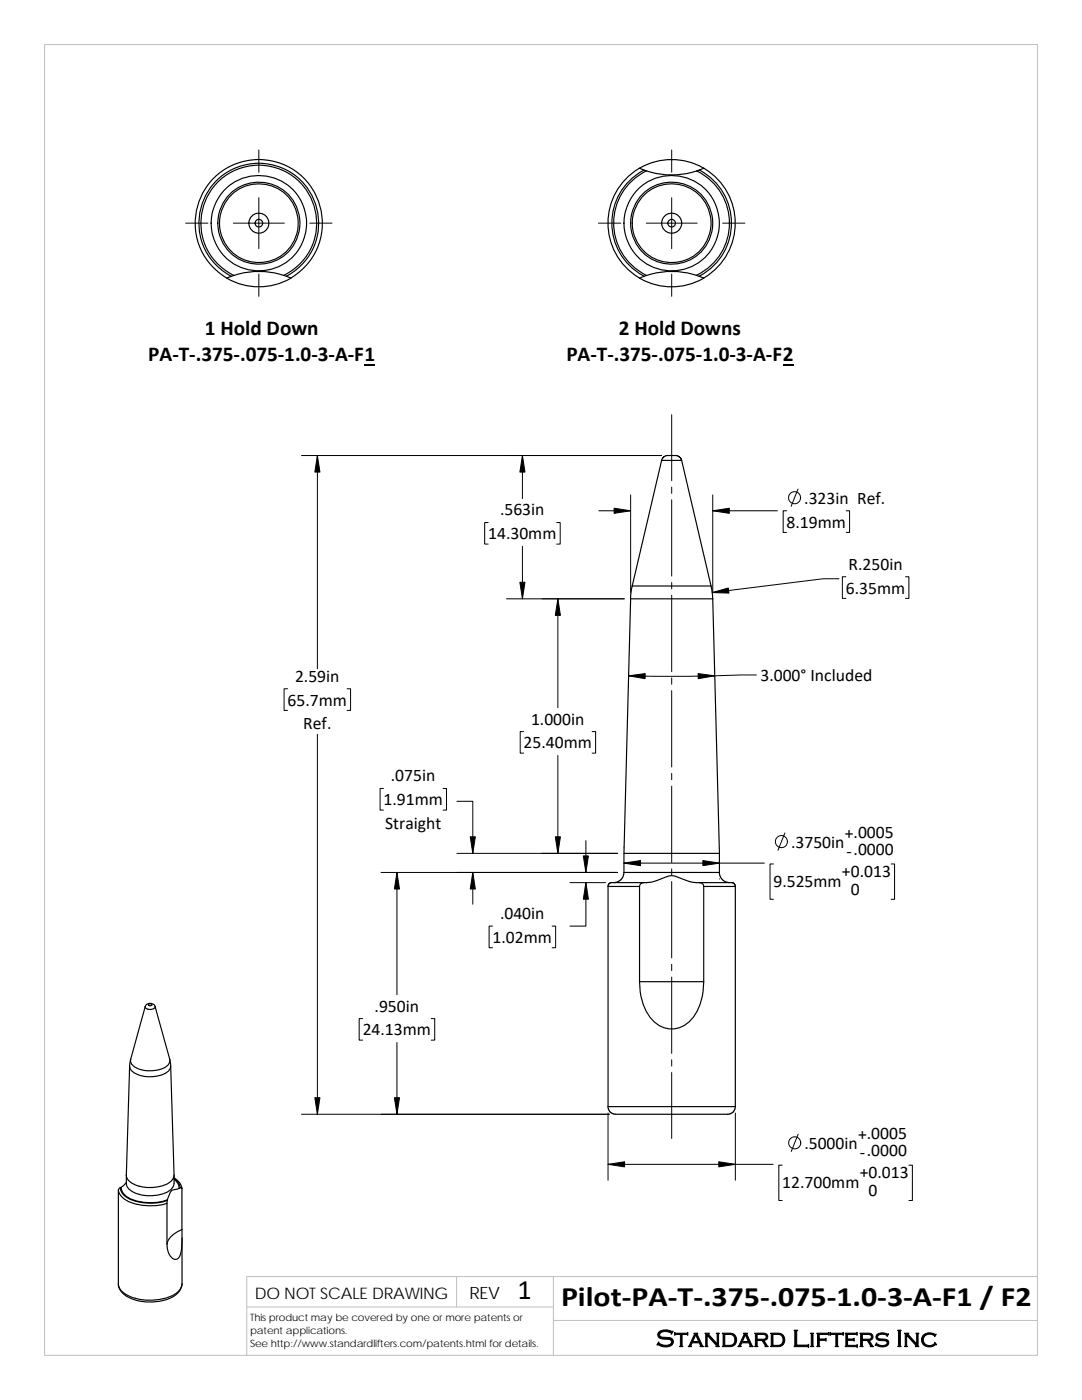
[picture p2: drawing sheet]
<svg xmlns="http://www.w3.org/2000/svg" width="216mm" height="279mm" viewBox="0 0 216 279" stroke-linecap="round" stroke-linejoin="round" font-family="sans-serif">
<path d="M8.9 8.9h198.1v261.6h-198.1zM91.1 254.8v6M110.4 254.8v15.7M207 254.8h-157.8v15.7M49.2 260.8h61.2M110.4 263.5h96.6" fill="none" stroke="#c0c0c0" stroke-width=".2"/>
<g fill="none" stroke="#000" stroke-width=".23">
<path d="M127.6 33.6l.9 .4M127.6 33.6a12.7 12.7 0 0 0 0 21.9M127.6 33.6a12.7 12.7 0 0 1 12.8 0M128.5 34a11.9 11.9 0 0 0 0 21.1M128.5 34h.1a16.1 16.1 0 0 0 10.4 .1M129 34.1a11.6 11.6 0 0 0-6.5 10.4 11.6 11.6 0 0 0 6.5 10.5 15.9 15.9 0 0 1 10 0M139 34.1a11.5 11.5 0 0 1 6.6 10.4 11.5 11.5 0 0 1-6.6 10.4M139.5 33.9a12 12 0 0 1 0 21.2M140.4 33.6a12.7 12.7 0 0 1 0 21.9M140.4 33.6l-1.4 .5M46.1 55.1a12 12 0 0 1-3.7-18.1 12 12 0 0 1 18.5 0 12 12 0 0 1-3.8 18.1M46.2 55.1l-.9 .4"/>
<path d="M46.7 55a15.9 15.9 0 0 1 9.9 0M46.7 55l-.5 .1M56.6 54.9a11.6 11.6 0 0 0 4.1-17.6 11.6 11.6 0 0 0-18.1 0 11.6 11.6 0 0 0 4.1 17.7M56.6 55l.5 .1M57.1 55.1l1 .4a12.6 12.6 0 0 1-12.8 0M58 55.5a12.7 12.7 0 0 0 3.3-19.2 12.7 12.7 0 0 0-19.4 .1 12.7 12.7 0 0 0 3.4 19.1M128.5 55.1l-.9 .4M129 55l-.5 .1M139 55l.5 .1M139.5 55.1l.9 .4a12.6 12.6 0 0 1-12.8 0M132 91.9h4M132 91.9l-5.8 25"/>
<path d="M132 91.9l.4-.7 .9-.3 1.9 .1 .5 .3 .3 .6M136 91.9l5.9 25M126.2 116.9h15.7M126.2 116.9l-.4 2.6M141.9 116.9l.3 2.6M142.2 119.5h-16.4l-1.3 54.6M142.2 119.5l1.4 50.8M121.3 176.9h6.3M121.3 176.9v44M124.5 170.3h19.1M124.5 174.1h19.1M124.5 174.1l-.1 .8-.5 .6-.7 .5-.7 .1"/>
<path d="M127.6 176.9v19M128.5 176.1h-6.6l-.4 .3-.2 .5M139.5 176.1h-.4a6.3 6.3 0 0 1-2.9-.7 3.5 3.5 0 0 0-3.2-.4 8.3 8.3 0 0 1-4.2 1.1h-.3a.83 .83 0 0 0-.9 .8M139.5 176.1h6.6l.5 .3 .1 .5M139.5 176.1h.1a.8 .8 0 0 1 .8 .8M140.4 176.9v19M140.4 176.9h6.3M143.6 170.3v3.8M143.6 174.1l.1 .8 .4 .7 .7 .4 .8 .1M146.7 176.9v44M127.6 195.9a10.6 10.6 0 0 0 3.1 8.2 5 5 0 0 0 7.4-.9 11.2 11.2 0 0 0 2.3-7.3M127.6 195.9h12.8"/>
<path d="M26.1 211.4l-.2 1.3M29 200.9l-2.9 10.5M29 200.9a1.08 1.08 0 0 1 1-.7 1.08 1.08 0 0 1 .9 .7M29.6 200.4a.38 .38 0 0 1 .4-.1 .38 .38 0 0 1 .3 .3l-.5 .1zM30.9 200.9l3 10.5a1.58 1.58 0 0 1-1.1 1.7 5.8 5.8 0 0 1-6.6-.8l-.1-.4v-.5M30.9 200.9h.1a1.11 1.11 0 0 1-1 .6 1.11 1.11 0 0 1-1-.6M33.8 211.4l.3 1.3M34.1 212.7l.6 21.8a2.18 2.18 0 0 1-1.5 1.8 7.2 7.2 0 0 1-7.6-.8l-.4-1 .7-21.8M34.1 212.7a1.77 1.77 0 0 1-1.2 1.6 6.2 6.2 0 0 1-6.7-.7l-.3-.9M23.6 237.5a4.1 4.1 0 0 0 3.6 2.8 11.7 11.7 0 0 0 6.1-.1M23.6 237.5v18.7M24 237l-.4 .5"/>
<path d="M24 237a2.95 2.95 0 0 0 2.4 2.5 9.6 9.6 0 0 0 7 0v-.1M24.2 236.9l-.2 .1M25.2 234.5a3.1 3.1 0 0 0 .5 2.7 7.2 7.2 0 0 0 8.2 .4 2.93 2.93 0 0 0 .8-3.1M25.2 236l-1 .9a2.76 2.76 0 0 0 2.3 2.6 10.4 10.4 0 0 0 6.9-.1l.1-.3a2.32 2.32 0 0 1 .9-1.6l1.3-.3M33.4 239.6l-.1 .6M34.7 235.1l.6 .4a2.68 2.68 0 0 1 1 1.6v8.3M34.7 235.2l.9 .9 .3 1M34.7 235.4l.8 .8 .2 1M35.7 237.2l.4-.2 .2 .2M121.3 220.9h25.4M121.3 220.9l.1 .5 .5 .6 .4 .3 .6 .1h22.3l.6-.1 .6-.5 .3-.9M23.6 256.2a3.8 3.8 0 0 0 3.2 3.2 10.4 10.4 0 0 0 8-.8 3.1 3.1 0 0 0 1.5-2.4"/>
<path d="M23.6 256.2a3.6 3.6 0 0 0 2.9 2.8 11.3 11.3 0 0 0 8.3-.6 2.76 2.76 0 0 0 1.5-2.2M33.3 240.2v8.1M36.3 245.4a13.1 13.1 0 0 1-.5 5.5 1.02 1.02 0 0 1-1 .4 1.02 1.02 0 0 1-.9-.7 3.9 3.9 0 0 1-.6-2.3M36.3 245.4a4.5 4.5 0 0 0-3 2.9M36.3 247.1v9.1"/>
<circle cx="51.6" cy="44.5" r=".76"/>
<circle cx="51.7" cy="44.5" r="9.5"/>
<circle cx="51.7" cy="44.5" r="2"/>
<circle cx="51.7" cy="44.5" r="8.2"/>
<circle cx="51.7" cy="44.5" r="7.9"/>
<circle cx="134" cy="44.5" r="2"/>
<circle cx="134" cy="44.6" r=".76"/>
<circle cx="134" cy="44.5" r="7.9"/>
<circle cx="134" cy="44.5" r="8.2"/>
<circle cx="134" cy="44.5" r="9.5"/>
</g>
<g fill="none" stroke="#000" stroke-width=".2">
<path d="M51.6 29.9v4.5M51.6 39.5v10.1M134 29.9v4.5M134 39.5v10.1M37 44.5h4.5M46.6 44.5h10.1M51.6 54.7v4.4M61.8 44.5h4.5M119.4 44.5h4.5M128.9 44.5h10.2M134 54.7v4.4M144.2 44.5h4.4"/>
<path d="M60.2 90.9h71.8M63.3 90.9v42.6M104.2 90.9v8.6M125.8 98.8v19.4M134 82.8v13.1M134 97.2v1.3M134 99.7v15.3M142.2 98.8v19.4M159.2 97.6l-1.3 3.4M97.4 104.3h-.7v4.3h.7M101.1 119.5h23.5M104.2 109.1v10.4"/>
<path d="M111.1 104.3h.7v4.3h-.7M111.3 119.5v21.7M119.5 101.9h6.3M134 116.2v1.3M134 118.8v15.2M142.2 101.9h12.9M157 101.9h-.7v4.4h.7M167.4 115.5h-3.2l-22.1 2.8M168.8 115.1h-.7v4.3h.7M168.8 101.9h.7v4.4h-.7M180.7 115.1h.7v4.3h-.7M57.4 137.5h-.7v4.3h.7"/>
<path d="M69.3 137.5h.7v4.3h-.7M134 135.3v1.3M134 137.8v15.3M150.9 134.7l-15.1 .3-10.4-.1M63.3 146.5v75.9M76.5 157.4h-.7v4.3h.7M88.4 157.4h.7v4.3h-.7M91.2 159.9h3.1v10.4M104.5 146h-.7v4.3h.7M111.3 150.8v19.5M118.2 146h.7v4.3h-.7M134 154.3v1.3"/>
<path d="M134 156.9v15.2M76 174.1h47.2M79.2 174.1v24.4M91.2 170.3h32M94.3 174.1v6.4M113.7 176.1h7.1M116.9 176.1v8.7h-3.2M116.9 167.8v6.3M124.5 172.3h28M124.5 169v.1M134 173.4v1.3M134 175.9v15.3"/>
<path d="M143.6 175.4h.1M154.3 172.4h-.7v7.1h.7M156.6 166.2l-1.4 3.5M177.8 172.4h.7v7.1h-.7M98.3 184.8h-.7v4.3h.7M110.2 184.8h.7v4.3h-.7M134 192.4v1.3M134 195v15.2M72.4 203.3h-.7v4.3h.7M79.2 208v14.4M86 203.3h.7v4.3h-.7M134 211.5v1.3"/>
<path d="M134 214v13.2M60.2 222.4h61.4M121.3 232.4h33M121.3 222.1v13.4M146.7 222.1v13.4M156.1 232.5h-.7v7.1h.7M159.3 226.4l-1.4 3.4M181.4 232.5h.7v7.1h-.7"/>
<circle cx="158.5" cy="99.3" r="1.2"/>
<circle cx="155.9" cy="168" r="1.21"/>
<circle cx="158.6" cy="228.1" r="1.2"/>
</g>
<g fill="#000" stroke="#000" stroke-width=".2">
<path d="M63.3 90.9l.5 3.3h-1z" fill-rule="evenodd"/>
<path d="M104.2 90.9l.6 3.3h-1.1z" fill-rule="evenodd"/>
<path d="M103.7 116.2h1.1l-.6 3.3z" fill-rule="evenodd"/>
<path d="M111.3 119.5l.5 3.3h-1z" fill-rule="evenodd"/>
<path d="M122.5 101.4l3.3 .5-3.3 .5z" fill-rule="evenodd"/>
<path d="M142.1 118.3l3.2-1 .2 1.1z" fill-rule="evenodd"/>
<path d="M142.2 101.9l3.3-.5v1z" fill-rule="evenodd"/>
<path d="M125.4 134.9l3.3-.5v1z" fill-rule="evenodd"/>
<path d="M139.3 134.4l3.3 .5-3.3 .5z" fill-rule="evenodd"/>
<path d="M79.2 174.1l.5 3.3h-1z" fill-rule="evenodd"/>
<path d="M93.8 167h1l-.5 3.3z" fill-rule="evenodd"/>
<path d="M94.3 174.1l.5 3.3h-1z" fill-rule="evenodd"/>
<path d="M110.8 167h1l-.5 3.3z" fill-rule="evenodd"/>
<path d="M116.9 176.1l.5 3.4h-1z" fill-rule="evenodd"/>
<path d="M116.4 170.8h1l-.5 3.3z" fill-rule="evenodd"/>
<path d="M124.5 172.3l3.3-.6v1.1z" fill-rule="evenodd"/>
<path d="M140.3 171.7l3.3 .6-3.3 .5z" fill-rule="evenodd"/>
<path d="M62.8 219.1h1l-.5 3.3z" fill-rule="evenodd"/>
<path d="M78.7 219.1h1l-.5 3.3z" fill-rule="evenodd"/>
<path d="M121.3 232.4l3.3-.5v1z" fill-rule="evenodd"/>
<path d="M143.4 231.9l3.3 .5-3.3 .5z" fill-rule="evenodd"/>
</g>
<path d="M72.7 72.8h2.2M156.2 72.8h2.1" fill="none" stroke="#000" stroke-width=".28"/>
<g font-size="5.6">
<text x="103.3" y="259.2">1</text>
<text x="112" y="260.7">Pilot‐PA‐T‐.375‐.075‐1.0‐3‐A‐F1 / F2</text>
</g>
<text font-size="4.9" x="130.9" y="268.8">Standard Lifters Inc</text>
<g font-size="4.2">
<text x="40.9" y="66.9">1 Hold Down</text>
<text x="123.5" y="66.9">2 Hold Downs</text>
<text x="29.6" y="72.1">PA‐T‐.375‐.075‐1.0‐3‐A‐F1</text>
<text x="113" y="72.1">PA‐T‐.375‐.075‐1.0‐3‐A‐F2</text>
</g>
<g font-size="3.5">
<text x="160.5" y="100.5">.323in Ref.</text>
<text x="97.4" y="107.6">14.30mm</text>
<text x="99.8" y="102.9">.563in</text>
<text x="157" y="105.3">8.19mm</text>
<text x="169.3" y="113.7">R.250in</text>
<text x="168.8" y="118.5">6.35mm</text>
<text x="58.9" y="136.1">2.59in</text>
<text x="151.7" y="135.9">3.000° Included</text>
<text x="57.4" y="140.8">65.7mm</text>
<text x="60.5" y="145.6">Ref.</text>
<text x="104.5" y="149.4">25.40mm</text>
<text x="106" y="144.6">1.000in</text>
<text x="78" y="156">.075in</text>
<text x="76.5" y="160.7">1.91mm</text>
<text x="76.9" y="165.5">Straight</text>
<text x="168.6" y="167.5">+.0005</text>
<text x="157.9" y="169.2">.3750in</text>
<text x="168.9" y="171">‐.0000</text>
<text x="154.3" y="177">9.525mm</text>
<text x="168" y="175">+0.013</text>
<text x="169.8" y="178.5">0</text>
<text x="99.8" y="183.4">.040in</text>
<text x="98.3" y="188.2">1.02mm</text>
<text x="74.7" y="201.9">.950in</text>
<text x="72.4" y="206.6">24.13mm</text>
<text x="171.2" y="227.6">+.0005</text>
<text x="160.5" y="229.3">.5000in</text>
<text x="171.6" y="231.1">‐.0000</text>
<text x="156.1" y="237.1">12.700mm</text>
<text x="171.6" y="235.1">+0.013</text>
<text x="173.3" y="238.6">0</text>
</g>
<text font-size="3.4" x="93.7" y="259.2">REV</text>
<text font-size="3.2" x="50.8" y="259.3">DO NOT SCALE DRAWING</text>
<g font-size="2">
<text x="49.9" y="263.7">This product may be covered by one or more patents or</text>
<text x="49.9" y="266.2">patent applications.</text>
<text x="49.9" y="268.8">See http://www.standardlifters.com/patents.html for details.</text>
</g>
</svg>
